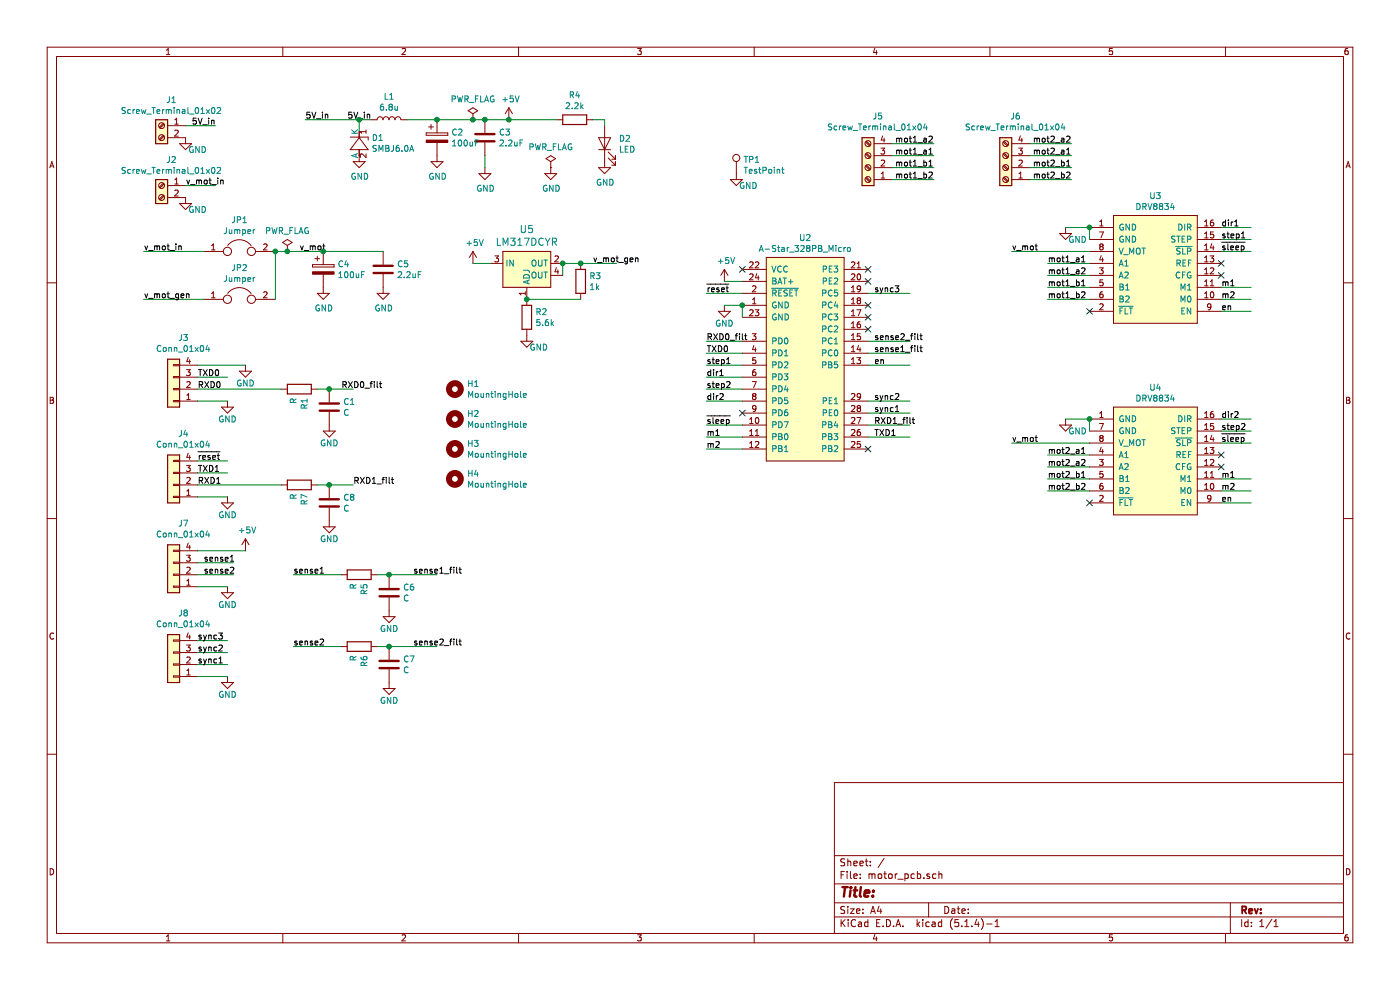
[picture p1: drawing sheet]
EESchema Schematic File Version 4
LIBS:motor_pcb-cache
EELAYER 30 0
EELAYER END
$Descr A4 11693 8268
encoding utf-8
Sheet 1 1
Title ""
Date ""
Rev ""
Comp ""
Comment1 ""
Comment2 ""
Comment3 ""
Comment4 ""
$EndDescr
$Comp
L ioda:A-Star_328PB_Micro U2
U 1 1
P 6750 3050
F 0 "U2" H 6725 4115 50  0000 C CNN
F 1 "A-Star_328PB_Micro" H 6725 4024 50  0000 C CNN
F 2 "IODA_Lib:DIP-24_600_ELL_15.24mm-spacing" H 6600 3050 50  0001 C CNN
F 3 "" H 6600 3050 50  0001 C CNN
	1    6750 3050
	1    0    0    -1  
$EndComp
$Comp
L ioda:DRV8834 U3
U 1 1
P 9650 2300
F 0 "U3" H 9650 2965 50  0000 C CNN
F 1 "DRV8834" H 9650 2874 50  0000 C CNN
F 2 "IODA_Lib:DIP-16_500_ELL_12.7mm-spacing" H 9650 2300 50  0001 C CNN
F 3 "" H 9650 2300 50  0001 C CNN
	1    9650 2300
	1    0    0    -1  
$EndComp
$Comp
L ioda:DRV8834 U4
U 1 1
P 9650 3900
F 0 "U4" H 9650 4565 50  0000 C CNN
F 1 "DRV8834" H 9650 4474 50  0000 C CNN
F 2 "IODA_Lib:DIP-16_500_ELL_12.7mm-spacing" H 9650 3900 50  0001 C CNN
F 3 "" H 9650 3900 50  0001 C CNN
	1    9650 3900
	1    0    0    -1  
$EndComp
$Comp
L power:GND #PWR018
U 1 1
P 8900 1900
F 0 "#PWR018" H 8900 1650 50  0001 C CNN
F 1 "GND" H 9000 1800 50  0000 C CNN
F 2 "" H 8900 1900 50  0001 C CNN
F 3 "" H 8900 1900 50  0001 C CNN
	1    8900 1900
	1    0    0    -1  
$EndComp
Wire Wire Line
	8900 1900 9100 1900
Wire Wire Line
	9100 1900 9100 2000
Connection ~ 9100 1900
Wire Wire Line
	9100 2100 8450 2100
$Comp
L power:GND #PWR019
U 1 1
P 8900 3500
F 0 "#PWR019" H 8900 3250 50  0001 C CNN
F 1 "GND" H 9000 3400 50  0000 C CNN
F 2 "" H 8900 3500 50  0001 C CNN
F 3 "" H 8900 3500 50  0001 C CNN
	1    8900 3500
	1    0    0    -1  
$EndComp
Wire Wire Line
	8900 3500 9100 3500
Wire Wire Line
	9100 3700 8450 3700
Wire Wire Line
	9100 3600 9100 3500
Connection ~ 9100 3500
Text Label 10200 1900 0    50   ~ 0
dir1
Text Label 10200 2000 0    50   ~ 0
step1
Text Label 10200 2100 0    50   ~ 0
~sleep
Text Label 10200 2400 0    50   ~ 0
m1
Text Label 10200 2500 0    50   ~ 0
m2
Text Label 10200 2600 0    50   ~ 0
en
Wire Wire Line
	9100 2200 8750 2200
Wire Wire Line
	9100 2300 8750 2300
Wire Wire Line
	9100 2400 8750 2400
Wire Wire Line
	9100 2500 8750 2500
Text Label 8750 2200 0    50   ~ 0
mot1_a1
Text Label 8750 2300 0    50   ~ 0
mot1_a2
Text Label 8750 2400 0    50   ~ 0
mot1_b1
Text Label 8750 2500 0    50   ~ 0
mot1_b2
Wire Wire Line
	10200 1900 10450 1900
Wire Wire Line
	10200 2000 10450 2000
Wire Wire Line
	10200 2100 10450 2100
Wire Wire Line
	10200 2400 10450 2400
Wire Wire Line
	10200 2500 10450 2500
Wire Wire Line
	10200 2600 10450 2600
Wire Wire Line
	9100 3800 8750 3800
Wire Wire Line
	9100 3900 8750 3900
Wire Wire Line
	9100 4000 8750 4000
Wire Wire Line
	9100 4100 8750 4100
Text Label 8750 3800 0    50   ~ 0
mot2_a1
Text Label 8750 3900 0    50   ~ 0
mot2_a2
Text Label 8750 4000 0    50   ~ 0
mot2_b1
Text Label 8750 4100 0    50   ~ 0
mot2_b2
Text Label 10200 3500 0    50   ~ 0
dir2
Text Label 10200 3600 0    50   ~ 0
step2
Text Label 10200 3700 0    50   ~ 0
~sleep
Text Label 10200 4000 0    50   ~ 0
m1
Text Label 10200 4100 0    50   ~ 0
m2
Text Label 10200 4200 0    50   ~ 0
en
Wire Wire Line
	10200 3500 10450 3500
Wire Wire Line
	10200 3600 10450 3600
Wire Wire Line
	10200 3700 10450 3700
Wire Wire Line
	10200 4000 10450 4000
Wire Wire Line
	10200 4100 10450 4100
Wire Wire Line
	10200 4200 10450 4200
$Comp
L Connector:Screw_Terminal_01x04 J6
U 1 1
P 8400 1400
F 0 "J6" H 8318 975 50  0000 C CNN
F 1 "Screw_Terminal_01x04" H 8318 1066 50  0000 C CNN
F 2 "Connector_PinHeader_2.54mm:PinHeader_1x04_P2.54mm_Vertical" H 8400 1400 50  0001 C CNN
F 3 "~" H 8400 1400 50  0001 C CNN
	1    8400 1400
	-1   0    0    1   
$EndComp
$Comp
L Connector:Screw_Terminal_01x04 J5
U 1 1
P 7250 1400
F 0 "J5" H 7168 975 50  0000 C CNN
F 1 "Screw_Terminal_01x04" H 7168 1066 50  0000 C CNN
F 2 "Connector_PinHeader_2.54mm:PinHeader_1x04_P2.54mm_Vertical" H 7250 1400 50  0001 C CNN
F 3 "~" H 7250 1400 50  0001 C CNN
	1    7250 1400
	-1   0    0    1   
$EndComp
Text Label 8450 2100 0    50   ~ 0
v_mot
$Comp
L power:GND #PWR02
U 1 1
P 1550 1650
F 0 "#PWR02" H 1550 1400 50  0001 C CNN
F 1 "GND" H 1650 1550 50  0000 C CNN
F 2 "" H 1550 1650 50  0001 C CNN
F 3 "" H 1550 1650 50  0001 C CNN
	1    1550 1650
	1    0    0    -1  
$EndComp
Text Label 1550 1550 0    50   ~ 0
v_mot_in
$Comp
L power:GND #PWR01
U 1 1
P 1550 1150
F 0 "#PWR01" H 1550 900 50  0001 C CNN
F 1 "GND" H 1650 1050 50  0000 C CNN
F 2 "" H 1550 1150 50  0001 C CNN
F 3 "" H 1550 1150 50  0001 C CNN
	1    1550 1150
	1    0    0    -1  
$EndComp
Wire Wire Line
	1550 1550 1800 1550
Wire Wire Line
	7450 1500 7800 1500
Wire Wire Line
	7450 1400 7800 1400
Wire Wire Line
	7450 1300 7800 1300
Wire Wire Line
	7450 1200 7800 1200
Text Label 7800 1200 2    50   ~ 0
mot1_a2
Text Label 7800 1300 2    50   ~ 0
mot1_a1
Text Label 7800 1400 2    50   ~ 0
mot1_b1
Text Label 7800 1500 2    50   ~ 0
mot1_b2
Wire Wire Line
	8600 1500 8950 1500
Wire Wire Line
	8600 1400 8950 1400
Wire Wire Line
	8600 1300 8950 1300
Wire Wire Line
	8600 1200 8950 1200
Text Label 8950 1200 2    50   ~ 0
mot2_a2
Text Label 8950 1300 2    50   ~ 0
mot2_a1
Text Label 8950 1400 2    50   ~ 0
mot2_b1
Text Label 8950 1500 2    50   ~ 0
mot2_b2
$Comp
L power:+5V #PWR012
U 1 1
P 6050 2350
F 0 "#PWR012" H 6050 2200 50  0001 C CNN
F 1 "+5V" H 6065 2523 50  0000 C CNN
F 2 "" H 6050 2350 50  0001 C CNN
F 3 "" H 6050 2350 50  0001 C CNN
	1    6050 2350
	1    0    0    -1  
$EndComp
$Comp
L power:GND #PWR013
U 1 1
P 6050 2550
F 0 "#PWR013" H 6050 2300 50  0001 C CNN
F 1 "GND" H 6050 2400 50  0000 C CNN
F 2 "" H 6050 2550 50  0001 C CNN
F 3 "" H 6050 2550 50  0001 C CNN
	1    6050 2550
	1    0    0    -1  
$EndComp
Wire Wire Line
	6200 2650 6200 2550
Wire Wire Line
	6200 2350 6050 2350
Wire Wire Line
	6200 2550 6050 2550
Connection ~ 6200 2550
Wire Wire Line
	6200 3050 5900 3050
Wire Wire Line
	6200 3150 5900 3150
Text Label 5900 3050 0    50   ~ 0
step1
Text Label 5900 3150 0    50   ~ 0
dir1
Wire Wire Line
	6200 3250 5900 3250
Wire Wire Line
	6200 3350 5900 3350
Text Label 5900 3250 0    50   ~ 0
step2
Text Label 5900 3350 0    50   ~ 0
dir2
Wire Wire Line
	6200 3550 5900 3550
Wire Wire Line
	6200 3650 5900 3650
Wire Wire Line
	6200 3750 5900 3750
Text Label 5900 3550 0    50   ~ 0
~sleep
Text Label 5900 3650 0    50   ~ 0
m1
Wire Wire Line
	6200 2850 5900 2850
Wire Wire Line
	6200 2950 5900 2950
Wire Wire Line
	7250 3650 7600 3650
Wire Wire Line
	7250 3550 7600 3550
Text Label 5900 2950 0    50   ~ 0
TXD0
Text Label 7300 3550 0    50   ~ 0
RXD1_filt
Text Label 7300 3650 0    50   ~ 0
TXD1
$Comp
L power:+5V #PWR07
U 1 1
P 3950 2200
F 0 "#PWR07" H 3950 2050 50  0001 C CNN
F 1 "+5V" H 3965 2373 50  0000 C CNN
F 2 "" H 3950 2200 50  0001 C CNN
F 3 "" H 3950 2200 50  0001 C CNN
	1    3950 2200
	1    0    0    -1  
$EndComp
Wire Wire Line
	4100 2200 3950 2200
$Comp
L Device:R R3
U 1 1
P 4850 2350
F 0 "R3" H 4920 2396 50  0000 L CNN
F 1 "1k" H 4920 2305 50  0000 L CNN
F 2 "Resistor_SMD:R_0603_1608Metric" V 4780 2350 50  0001 C CNN
F 3 "~" H 4850 2350 50  0001 C CNN
	1    4850 2350
	1    0    0    -1  
$EndComp
$Comp
L Device:R R2
U 1 1
P 4400 2650
F 0 "R2" H 4470 2696 50  0000 L CNN
F 1 "5.6k" H 4470 2605 50  0000 L CNN
F 2 "Resistor_SMD:R_0603_1608Metric" V 4330 2650 50  0001 C CNN
F 3 "~" H 4400 2650 50  0001 C CNN
	1    4400 2650
	1    0    0    -1  
$EndComp
$Comp
L power:GND #PWR09
U 1 1
P 4400 2800
F 0 "#PWR09" H 4400 2550 50  0001 C CNN
F 1 "GND" H 4500 2700 50  0000 C CNN
F 2 "" H 4400 2800 50  0001 C CNN
F 3 "" H 4400 2800 50  0001 C CNN
	1    4400 2800
	1    0    0    -1  
$EndComp
$Comp
L Device:Jumper JP1
U 1 1
P 2000 2100
F 0 "JP1" H 2000 2364 50  0000 C CNN
F 1 "Jumper" H 2000 2273 50  0000 C CNN
F 2 "Resistor_SMD:R_0805_2012Metric" H 2000 2100 50  0001 C CNN
F 3 "~" H 2000 2100 50  0001 C CNN
	1    2000 2100
	1    0    0    -1  
$EndComp
Wire Wire Line
	4850 2200 5150 2200
Text Label 4950 2200 0    50   ~ 0
v_mot_gen
Wire Wire Line
	1700 2100 1200 2100
Text Label 1200 2100 0    50   ~ 0
v_mot_in
Wire Wire Line
	1700 2500 1200 2500
Text Label 1200 2500 0    50   ~ 0
v_mot_gen
Wire Wire Line
	2300 2500 2300 2100
Wire Wire Line
	2300 2100 2400 2100
Connection ~ 2300 2100
Text Label 2500 2100 0    50   ~ 0
v_mot
$Comp
L Device:Jumper JP2
U 1 1
P 2000 2500
F 0 "JP2" H 2000 2764 50  0000 C CNN
F 1 "Jumper" H 2000 2673 50  0000 C CNN
F 2 "Resistor_SMD:R_0805_2012Metric" H 2000 2500 50  0001 C CNN
F 3 "~" H 2000 2500 50  0001 C CNN
	1    2000 2500
	1    0    0    -1  
$EndComp
$Comp
L Connector_Generic:Conn_01x04 J3
U 1 1
P 1450 3250
F 0 "J3" H 1368 2825 50  0000 C CNN
F 1 "Conn_01x04" H 1368 2916 50  0000 C CNN
F 2 "Connector_Molex:Molex_PicoBlade_53261-0471_1x04-1MP_P1.25mm_Horizontal" H 1450 3250 50  0001 C CNN
F 3 "~" H 1450 3250 50  0001 C CNN
	1    1450 3250
	-1   0    0    1   
$EndComp
Wire Wire Line
	1650 3150 1900 3150
Text Label 1650 3250 0    50   ~ 0
RXD0
Text Label 1650 3150 0    50   ~ 0
TXD0
Wire Wire Line
	1650 3350 1900 3350
$Comp
L power:GND #PWR03
U 1 1
P 1900 3350
F 0 "#PWR03" H 1900 3100 50  0001 C CNN
F 1 "GND" H 1900 3200 50  0000 C CNN
F 2 "" H 1900 3350 50  0001 C CNN
F 3 "" H 1900 3350 50  0001 C CNN
	1    1900 3350
	1    0    0    -1  
$EndComp
$Comp
L power:GND #PWR05
U 1 1
P 2050 3050
F 0 "#PWR05" H 2050 2800 50  0001 C CNN
F 1 "GND" H 2050 2900 50  0000 C CNN
F 2 "" H 2050 3050 50  0001 C CNN
F 3 "" H 2050 3050 50  0001 C CNN
	1    2050 3050
	1    0    0    -1  
$EndComp
Wire Wire Line
	1650 3050 2050 3050
$Comp
L Connector_Generic:Conn_01x04 J4
U 1 1
P 1450 4050
F 0 "J4" H 1368 3625 50  0000 C CNN
F 1 "Conn_01x04" H 1368 3716 50  0000 C CNN
F 2 "Connector_Molex:Molex_PicoBlade_53261-0471_1x04-1MP_P1.25mm_Horizontal" H 1450 4050 50  0001 C CNN
F 3 "~" H 1450 4050 50  0001 C CNN
	1    1450 4050
	-1   0    0    1   
$EndComp
Wire Wire Line
	1650 3950 1900 3950
Text Label 1650 4050 0    50   ~ 0
RXD1
Text Label 1650 3950 0    50   ~ 0
TXD1
Wire Wire Line
	1650 4150 1900 4150
$Comp
L power:GND #PWR04
U 1 1
P 1900 4150
F 0 "#PWR04" H 1900 3900 50  0001 C CNN
F 1 "GND" H 1900 4000 50  0000 C CNN
F 2 "" H 1900 4150 50  0001 C CNN
F 3 "" H 1900 4150 50  0001 C CNN
	1    1900 4150
	1    0    0    -1  
$EndComp
$Comp
L Connector:TestPoint TP1
U 1 1
P 6150 1450
F 0 "TP1" H 6208 1568 50  0000 L CNN
F 1 "TestPoint" H 6208 1477 50  0000 L CNN
F 2 "Connector_PinHeader_1.27mm:PinHeader_1x01_P1.27mm_Vertical" H 6350 1450 50  0001 C CNN
F 3 "~" H 6350 1450 50  0001 C CNN
	1    6150 1450
	1    0    0    -1  
$EndComp
$Comp
L power:GND #PWR014
U 1 1
P 6150 1450
F 0 "#PWR014" H 6150 1200 50  0001 C CNN
F 1 "GND" H 6250 1350 50  0000 C CNN
F 2 "" H 6150 1450 50  0001 C CNN
F 3 "" H 6150 1450 50  0001 C CNN
	1    6150 1450
	1    0    0    -1  
$EndComp
$Comp
L Mechanical:MountingHole H1
U 1 1
P 3800 3250
F 0 "H1" H 3900 3296 50  0000 L CNN
F 1 "MountingHole" H 3900 3205 50  0000 L CNN
F 2 "MountingHole:MountingHole_3.2mm_M3" H 3800 3250 50  0001 C CNN
F 3 "~" H 3800 3250 50  0001 C CNN
	1    3800 3250
	1    0    0    -1  
$EndComp
$Comp
L Mechanical:MountingHole H2
U 1 1
P 3800 3500
F 0 "H2" H 3900 3546 50  0000 L CNN
F 1 "MountingHole" H 3900 3455 50  0000 L CNN
F 2 "MountingHole:MountingHole_3.2mm_M3" H 3800 3500 50  0001 C CNN
F 3 "~" H 3800 3500 50  0001 C CNN
	1    3800 3500
	1    0    0    -1  
$EndComp
$Comp
L Mechanical:MountingHole H3
U 1 1
P 3800 3750
F 0 "H3" H 3900 3796 50  0000 L CNN
F 1 "MountingHole" H 3900 3705 50  0000 L CNN
F 2 "MountingHole:MountingHole_3.2mm_M3" H 3800 3750 50  0001 C CNN
F 3 "~" H 3800 3750 50  0001 C CNN
	1    3800 3750
	1    0    0    -1  
$EndComp
$Comp
L Mechanical:MountingHole H4
U 1 1
P 3800 4000
F 0 "H4" H 3900 4046 50  0000 L CNN
F 1 "MountingHole" H 3900 3955 50  0000 L CNN
F 2 "MountingHole:MountingHole_3.2mm_M3" H 3800 4000 50  0001 C CNN
F 3 "~" H 3800 4000 50  0001 C CNN
	1    3800 4000
	1    0    0    -1  
$EndComp
$Comp
L Device:R R1
U 1 1
P 2500 3250
F 0 "R1" H 2570 3296 50  0000 L CNN
F 1 "R" H 2570 3205 50  0000 L CNN
F 2 "Resistor_SMD:R_0603_1608Metric" V 2430 3250 50  0001 C CNN
F 3 "~" H 2500 3250 50  0001 C CNN
	1    2500 3250
	0    1    1    0   
$EndComp
$Comp
L Device:C C1
U 1 1
P 2750 3400
F 0 "C1" H 2865 3446 50  0000 L CNN
F 1 "C" H 2865 3355 50  0000 L CNN
F 2 "Capacitor_SMD:C_0603_1608Metric" H 2788 3250 50  0001 C CNN
F 3 "~" H 2750 3400 50  0001 C CNN
	1    2750 3400
	1    0    0    -1  
$EndComp
Wire Wire Line
	1650 3250 2350 3250
Wire Wire Line
	2650 3250 2750 3250
Connection ~ 2750 3250
Wire Wire Line
	2750 3250 2950 3250
Text Label 2850 3250 0    50   ~ 0
RXD0_filt
Text Label 5900 2850 0    50   ~ 0
RXD0_filt
$Comp
L power:GND #PWR08
U 1 1
P 2750 3550
F 0 "#PWR08" H 2750 3300 50  0001 C CNN
F 1 "GND" H 2750 3400 50  0000 C CNN
F 2 "" H 2750 3550 50  0001 C CNN
F 3 "" H 2750 3550 50  0001 C CNN
	1    2750 3550
	1    0    0    -1  
$EndComp
$Comp
L Device:L L1
U 1 1
P 3250 1000
F 0 "L1" V 3440 1000 50  0000 C CNN
F 1 "6.8u" V 3349 1000 50  0000 C CNN
F 2 "IODA_Lib:INDP7373X46N" H 3250 1000 50  0001 C CNN
F 3 "~" H 3250 1000 50  0001 C CNN
F 4 "811-1180-1-ND" H 3250 1000 50  0001 C CNN "Digi-Key_PN"
	1    3250 1000
	0    -1   -1   0   
$EndComp
$Comp
L Device:CP C2
U 1 1
P 3650 1150
F 0 "C2" H 3768 1196 50  0000 L CNN
F 1 "100uF" H 3768 1105 50  0000 L CNN
F 2 "IODA_Lib:CAPAE660X800N" H 3688 1000 50  0001 C CNN
F 3 "~" H 3650 1150 50  0001 C CNN
F 4 "PCE5024CT-ND" H 3650 1150 50  0001 C CNN "Digi-Key_PN"
	1    3650 1150
	1    0    0    -1  
$EndComp
Wire Wire Line
	3400 1000 3650 1000
Wire Wire Line
	3650 1000 3950 1000
Connection ~ 3650 1000
$Comp
L power:GND #PWR011
U 1 1
P 3650 1300
F 0 "#PWR011" H 3650 1050 50  0001 C CNN
F 1 "GND" H 3655 1127 50  0000 C CNN
F 2 "" H 3650 1300 50  0001 C CNN
F 3 "" H 3650 1300 50  0001 C CNN
	1    3650 1300
	1    0    0    -1  
$EndComp
$Comp
L Device:C C3
U 1 1
P 4050 1150
F 0 "C3" H 4165 1196 50  0000 L CNN
F 1 "2.2uF" H 4165 1105 50  0000 L CNN
F 2 "Capacitor_SMD:C_0603_1608Metric" H 4088 1000 50  0001 C CNN
F 3 "~" H 4050 1150 50  0001 C CNN
F 4 "490-12740-1-ND" H 4050 1150 50  0001 C CNN "Digi-Key_PN"
	1    4050 1150
	1    0    0    -1  
$EndComp
Connection ~ 4050 1000
Wire Wire Line
	4050 1000 4250 1000
$Comp
L power:GND #PWR015
U 1 1
P 4050 1400
F 0 "#PWR015" H 4050 1150 50  0001 C CNN
F 1 "GND" H 4055 1227 50  0000 C CNN
F 2 "" H 4050 1400 50  0001 C CNN
F 3 "" H 4050 1400 50  0001 C CNN
	1    4050 1400
	1    0    0    -1  
$EndComp
Text Label 2900 1000 0    50   ~ 0
5V_in
$Comp
L power:+5V #PWR016
U 1 1
P 4250 1000
F 0 "#PWR016" H 4250 850 50  0001 C CNN
F 1 "+5V" H 4265 1173 50  0000 C CNN
F 2 "" H 4250 1000 50  0001 C CNN
F 3 "" H 4250 1000 50  0001 C CNN
	1    4250 1000
	1    0    0    -1  
$EndComp
$Comp
L power:PWR_FLAG #FLG01
U 1 1
P 3950 1000
F 0 "#FLG01" H 3950 1075 50  0001 C CNN
F 1 "PWR_FLAG" H 3950 1173 50  0000 C CNN
F 2 "" H 3950 1000 50  0001 C CNN
F 3 "~" H 3950 1000 50  0001 C CNN
	1    3950 1000
	1    0    0    -1  
$EndComp
Connection ~ 3950 1000
Wire Wire Line
	3950 1000 4050 1000
$Comp
L Device:LED D2
U 1 1
P 5050 1200
F 0 "D2" V 5089 1083 50  0000 R CNN
F 1 "LED" V 4998 1083 50  0000 R CNN
F 2 "LEDs:LED_0805" H 5050 1200 50  0001 C CNN
F 3 "~" H 5050 1200 50  0001 C CNN
F 4 "160-1423-1-ND" H 5050 1200 50  0001 C CNN "Digi-Key_PN"
	1    5050 1200
	0    -1   -1   0   
$EndComp
$Comp
L Device:R R4
U 1 1
P 4800 1000
F 0 "R4" V 4593 1000 50  0000 C CNN
F 1 "2.2k" V 4684 1000 50  0000 C CNN
F 2 "Resistor_SMD:R_0603_1608Metric" V 4730 1000 50  0001 C CNN
F 3 "~" H 4800 1000 50  0001 C CNN
F 4 "RMCF0603FT2K20CT-ND" H 4800 1000 50  0001 C CNN "Digi-Key_PN"
	1    4800 1000
	0    1    1    0   
$EndComp
Wire Wire Line
	4650 1000 4250 1000
Connection ~ 4250 1000
Wire Wire Line
	4950 1000 5050 1000
Wire Wire Line
	5050 1000 5050 1050
$Comp
L power:GND #PWR017
U 1 1
P 5050 1350
F 0 "#PWR017" H 5050 1100 50  0001 C CNN
F 1 "GND" H 5055 1177 50  0000 C CNN
F 2 "" H 5050 1350 50  0001 C CNN
F 3 "" H 5050 1350 50  0001 C CNN
	1    5050 1350
	1    0    0    -1  
$EndComp
Wire Wire Line
	3100 1000 3000 1000
$Comp
L OLIMEX_Diodes:SMBJ6.0A D1
U 1 1
P 3000 1200
F 0 "D1" V 3046 1097 50  0000 R CNN
F 1 "SMBJ6.0A" V 2955 1097 50  0000 R CNN
F 2 "OLIMEX_Diodes-FP:DO214AA_1(K)-2(A)" H 3030 1350 20  0001 C CNN
F 3 "" H 3000 1200 60  0000 C CNN
F 4 "SMBJ6.0ABCT-ND" H 3000 1200 50  0001 C CNN "Digi-Key_PN"
	1    3000 1200
	0    -1   -1   0   
$EndComp
$Comp
L power:GND #PWR010
U 1 1
P 3000 1300
F 0 "#PWR010" H 3000 1050 50  0001 C CNN
F 1 "GND" H 3005 1127 50  0000 C CNN
F 2 "" H 3000 1300 50  0001 C CNN
F 3 "" H 3000 1300 50  0001 C CNN
	1    3000 1300
	1    0    0    -1  
$EndComp
Wire Wire Line
	3000 1100 3000 1000
Connection ~ 3000 1000
Wire Wire Line
	3000 1000 2550 1000
Wire Wire Line
	4050 1300 4050 1400
Wire Wire Line
	1550 1050 1800 1050
Text Label 1600 1050 0    50   ~ 0
5V_in
Text Label 2550 1000 0    50   ~ 0
5V_in
$Comp
L Connector:Screw_Terminal_01x02 J?
U 1 1
P 1350 1050
AR Path="/5DD92163/5DDBB86F" Ref="J?"  Part="1" 
AR Path="/5DDBB86F" Ref="J1"  Part="1" 
F 0 "J1" H 1268 1267 50  0000 C CNN
F 1 "Screw_Terminal_01x02" H 1268 1176 50  0000 C CNN
F 2 "IODA_Lib:ScrewTerminal_1x02_P2.54mm_Vertical" H 1350 1050 50  0001 C CNN
F 3 "~" H 1350 1050 50  0001 C CNN
F 4 "A98333-ND" H 1350 1050 50  0001 C CNN "Digi-Key_PN"
	1    1350 1050
	-1   0    0    -1  
$EndComp
$Comp
L Connector:Screw_Terminal_01x02 J?
U 1 1
P 1350 1550
AR Path="/5DD92163/5DDBF3AD" Ref="J?"  Part="1" 
AR Path="/5DDBF3AD" Ref="J2"  Part="1" 
F 0 "J2" H 1268 1767 50  0000 C CNN
F 1 "Screw_Terminal_01x02" H 1268 1676 50  0000 C CNN
F 2 "IODA_Lib:ScrewTerminal_1x02_P2.54mm_Vertical" H 1350 1550 50  0001 C CNN
F 3 "~" H 1350 1550 50  0001 C CNN
F 4 "A98333-ND" H 1350 1550 50  0001 C CNN "Digi-Key_PN"
	1    1350 1550
	-1   0    0    -1  
$EndComp
$Comp
L dk_PMIC-Voltage-Regulators-Linear:LM317DCYR U5
U 1 1
P 4400 2200
F 0 "U5" H 4400 2487 60  0000 C CNN
F 1 "LM317DCYR" H 4400 2381 60  0000 C CNN
F 2 "digikey-footprints:SOT-223-4" H 4600 2400 60  0001 L CNN
F 3 "http://www.ti.com/general/docs/suppproductinfo.tsp?distId=10&gotoUrl=http%3A%2F%2Fwww.ti.com%2Flit%2Fgpn%2Flm317" H 4600 2500 60  0001 L CNN
F 4 "296-12602-1-ND" H 4600 2600 60  0001 L CNN "Digi-Key_PN"
F 5 "LM317DCYR" H 4600 2700 60  0001 L CNN "MPN"
F 6 "Integrated Circuits (ICs)" H 4600 2800 60  0001 L CNN "Category"
F 7 "PMIC - Voltage Regulators - Linear" H 4600 2900 60  0001 L CNN "Family"
F 8 "http://www.ti.com/general/docs/suppproductinfo.tsp?distId=10&gotoUrl=http%3A%2F%2Fwww.ti.com%2Flit%2Fgpn%2Flm317" H 4600 3000 60  0001 L CNN "DK_Datasheet_Link"
F 9 "/product-detail/en/texas-instruments/LM317DCYR/296-12602-1-ND/443738" H 4600 3100 60  0001 L CNN "DK_Detail_Page"
F 10 "IC REG LIN POS ADJ 1.5A SOT223-4" H 4600 3200 60  0001 L CNN "Description"
F 11 "Texas Instruments" H 4600 3300 60  0001 L CNN "Manufacturer"
F 12 "Active" H 4600 3400 60  0001 L CNN "Status"
	1    4400 2200
	1    0    0    -1  
$EndComp
Connection ~ 4400 2500
Wire Wire Line
	4700 2200 4850 2200
Wire Wire Line
	4700 2300 4700 2200
Wire Wire Line
	4400 2500 4850 2500
Connection ~ 4700 2200
$Comp
L Device:CP C4
U 1 1
P 2700 2250
F 0 "C4" H 2818 2296 50  0000 L CNN
F 1 "100uF" H 2818 2205 50  0000 L CNN
F 2 "IODA_Lib:CAPAE660X800N" H 2738 2100 50  0001 C CNN
F 3 "~" H 2700 2250 50  0001 C CNN
F 4 "PCE5024CT-ND" H 2700 2250 50  0001 C CNN "Digi-Key_PN"
	1    2700 2250
	1    0    0    -1  
$EndComp
$Comp
L power:GND #PWR0101
U 1 1
P 2700 2400
F 0 "#PWR0101" H 2700 2150 50  0001 C CNN
F 1 "GND" H 2705 2227 50  0000 C CNN
F 2 "" H 2700 2400 50  0001 C CNN
F 3 "" H 2700 2400 50  0001 C CNN
	1    2700 2400
	1    0    0    -1  
$EndComp
$Comp
L Device:C C5
U 1 1
P 3200 2250
F 0 "C5" H 3315 2296 50  0000 L CNN
F 1 "2.2uF" H 3315 2205 50  0000 L CNN
F 2 "Capacitor_SMD:C_0603_1608Metric" H 3238 2100 50  0001 C CNN
F 3 "~" H 3200 2250 50  0001 C CNN
F 4 "490-12740-1-ND" H 3200 2250 50  0001 C CNN "Digi-Key_PN"
	1    3200 2250
	1    0    0    -1  
$EndComp
$Comp
L power:GND #PWR0102
U 1 1
P 3200 2400
F 0 "#PWR0102" H 3200 2150 50  0001 C CNN
F 1 "GND" H 3205 2227 50  0000 C CNN
F 2 "" H 3200 2400 50  0001 C CNN
F 3 "" H 3200 2400 50  0001 C CNN
	1    3200 2400
	1    0    0    -1  
$EndComp
$Comp
L Connector_Generic:Conn_01x04 J7
U 1 1
P 1450 4800
F 0 "J7" H 1368 4375 50  0000 C CNN
F 1 "Conn_01x04" H 1368 4466 50  0000 C CNN
F 2 "Connector_Molex:Molex_PicoBlade_53261-0471_1x04-1MP_P1.25mm_Horizontal" H 1450 4800 50  0001 C CNN
F 3 "~" H 1450 4800 50  0001 C CNN
	1    1450 4800
	-1   0    0    1   
$EndComp
Wire Wire Line
	1650 4900 1900 4900
$Comp
L power:GND #PWR0103
U 1 1
P 1900 4900
F 0 "#PWR0103" H 1900 4650 50  0001 C CNN
F 1 "GND" H 1900 4750 50  0000 C CNN
F 2 "" H 1900 4900 50  0001 C CNN
F 3 "" H 1900 4900 50  0001 C CNN
	1    1900 4900
	1    0    0    -1  
$EndComp
Wire Wire Line
	1650 4600 2050 4600
Wire Wire Line
	1650 4700 1950 4700
Wire Wire Line
	1650 4800 1950 4800
Text Label 1700 4700 0    50   ~ 0
sense1
Text Label 1700 4800 0    50   ~ 0
sense2
$Comp
L Connector_Generic:Conn_01x04 J8
U 1 1
P 1450 5550
F 0 "J8" H 1368 5125 50  0000 C CNN
F 1 "Conn_01x04" H 1368 5216 50  0000 C CNN
F 2 "Connector_Molex:Molex_PicoBlade_53261-0471_1x04-1MP_P1.25mm_Horizontal" H 1450 5550 50  0001 C CNN
F 3 "~" H 1450 5550 50  0001 C CNN
	1    1450 5550
	-1   0    0    1   
$EndComp
Wire Wire Line
	1650 5450 1900 5450
Text Label 1650 5550 0    50   ~ 0
sync1
Text Label 1650 5450 0    50   ~ 0
sync2
Wire Wire Line
	1650 5550 1900 5550
Wire Wire Line
	1650 5650 1900 5650
$Comp
L power:GND #PWR0105
U 1 1
P 1900 5650
F 0 "#PWR0105" H 1900 5400 50  0001 C CNN
F 1 "GND" H 1900 5500 50  0000 C CNN
F 2 "" H 1900 5650 50  0001 C CNN
F 3 "" H 1900 5650 50  0001 C CNN
	1    1900 5650
	1    0    0    -1  
$EndComp
$Comp
L Device:R R5
U 1 1
P 3000 4800
F 0 "R5" H 3070 4846 50  0000 L CNN
F 1 "R" H 3070 4755 50  0000 L CNN
F 2 "Resistor_SMD:R_0603_1608Metric" V 2930 4800 50  0001 C CNN
F 3 "~" H 3000 4800 50  0001 C CNN
	1    3000 4800
	0    1    1    0   
$EndComp
$Comp
L Device:C C6
U 1 1
P 3250 4950
F 0 "C6" H 3365 4996 50  0000 L CNN
F 1 "C" H 3365 4905 50  0000 L CNN
F 2 "Capacitor_SMD:C_0603_1608Metric" H 3288 4800 50  0001 C CNN
F 3 "~" H 3250 4950 50  0001 C CNN
	1    3250 4950
	1    0    0    -1  
$EndComp
Wire Wire Line
	3150 4800 3250 4800
Connection ~ 3250 4800
$Comp
L power:GND #PWR0107
U 1 1
P 3250 5100
F 0 "#PWR0107" H 3250 4850 50  0001 C CNN
F 1 "GND" H 3250 4950 50  0000 C CNN
F 2 "" H 3250 5100 50  0001 C CNN
F 3 "" H 3250 5100 50  0001 C CNN
	1    3250 5100
	1    0    0    -1  
$EndComp
Wire Wire Line
	2850 4800 2450 4800
Text Label 2450 4800 0    50   ~ 0
sense1
Text Label 3450 4800 0    50   ~ 0
sense1_filt
Wire Wire Line
	3250 4800 3650 4800
$Comp
L Device:R R6
U 1 1
P 3000 5400
F 0 "R6" H 3070 5446 50  0000 L CNN
F 1 "R" H 3070 5355 50  0000 L CNN
F 2 "Resistor_SMD:R_0603_1608Metric" V 2930 5400 50  0001 C CNN
F 3 "~" H 3000 5400 50  0001 C CNN
	1    3000 5400
	0    1    1    0   
$EndComp
$Comp
L Device:C C7
U 1 1
P 3250 5550
F 0 "C7" H 3365 5596 50  0000 L CNN
F 1 "C" H 3365 5505 50  0000 L CNN
F 2 "Capacitor_SMD:C_0603_1608Metric" H 3288 5400 50  0001 C CNN
F 3 "~" H 3250 5550 50  0001 C CNN
	1    3250 5550
	1    0    0    -1  
$EndComp
Wire Wire Line
	3150 5400 3250 5400
Connection ~ 3250 5400
$Comp
L power:GND #PWR0108
U 1 1
P 3250 5700
F 0 "#PWR0108" H 3250 5450 50  0001 C CNN
F 1 "GND" H 3250 5550 50  0000 C CNN
F 2 "" H 3250 5700 50  0001 C CNN
F 3 "" H 3250 5700 50  0001 C CNN
	1    3250 5700
	1    0    0    -1  
$EndComp
Wire Wire Line
	2850 5400 2450 5400
Text Label 2450 5400 0    50   ~ 0
sense2
Text Label 3450 5400 0    50   ~ 0
sense2_filt
Wire Wire Line
	3250 5400 3650 5400
Wire Wire Line
	7250 2850 7600 2850
Wire Wire Line
	7250 2950 7600 2950
Text Label 7300 2950 0    50   ~ 0
sense1_filt
Text Label 7300 2850 0    50   ~ 0
sense2_filt
Wire Wire Line
	7250 3450 7600 3450
Wire Wire Line
	7250 3350 7600 3350
Text Label 7300 3450 0    50   ~ 0
sync1
Text Label 7300 3350 0    50   ~ 0
sync2
Wire Wire Line
	1650 3850 1900 3850
Wire Wire Line
	6200 2450 5900 2450
Text Label 5900 2450 0    50   ~ 0
~reset
Text Label 1650 3850 0    50   ~ 0
~reset
Wire Wire Line
	1650 5350 1900 5350
Text Label 1650 5350 0    50   ~ 0
sync3
Wire Wire Line
	7250 2450 7600 2450
Text Label 7300 2450 0    50   ~ 0
sync3
$Comp
L Device:R R7
U 1 1
P 2500 4050
F 0 "R7" H 2570 4096 50  0000 L CNN
F 1 "R" H 2570 4005 50  0000 L CNN
F 2 "Resistor_SMD:R_0603_1608Metric" V 2430 4050 50  0001 C CNN
F 3 "~" H 2500 4050 50  0001 C CNN
	1    2500 4050
	0    1    1    0   
$EndComp
$Comp
L Device:C C8
U 1 1
P 2750 4200
F 0 "C8" H 2865 4246 50  0000 L CNN
F 1 "C" H 2865 4155 50  0000 L CNN
F 2 "Capacitor_SMD:C_0603_1608Metric" H 2788 4050 50  0001 C CNN
F 3 "~" H 2750 4200 50  0001 C CNN
	1    2750 4200
	1    0    0    -1  
$EndComp
Wire Wire Line
	2650 4050 2750 4050
Connection ~ 2750 4050
Wire Wire Line
	2750 4050 2950 4050
$Comp
L power:GND #PWR0106
U 1 1
P 2750 4350
F 0 "#PWR0106" H 2750 4100 50  0001 C CNN
F 1 "GND" H 2750 4200 50  0000 C CNN
F 2 "" H 2750 4350 50  0001 C CNN
F 3 "" H 2750 4350 50  0001 C CNN
	1    2750 4350
	1    0    0    -1  
$EndComp
Text Label 2950 4050 0    50   ~ 0
RXD1_filt
Wire Wire Line
	1650 4050 2350 4050
Text Label 5900 3750 0    50   ~ 0
m2
NoConn ~ 7250 3750
NoConn ~ 7250 2750
NoConn ~ 7250 2650
NoConn ~ 7250 2550
NoConn ~ 7250 2350
NoConn ~ 7250 2250
NoConn ~ 9100 2600
NoConn ~ 10200 2200
NoConn ~ 10200 2300
NoConn ~ 10200 3800
NoConn ~ 10200 3900
NoConn ~ 9100 4200
Text Label 8450 3700 0    50   ~ 0
v_mot
$Comp
L power:GND #PWR0109
U 1 1
P 4600 1400
F 0 "#PWR0109" H 4600 1150 50  0001 C CNN
F 1 "GND" H 4605 1227 50  0000 C CNN
F 2 "" H 4600 1400 50  0001 C CNN
F 3 "" H 4600 1400 50  0001 C CNN
	1    4600 1400
	1    0    0    -1  
$EndComp
$Comp
L power:PWR_FLAG #FLG0101
U 1 1
P 4600 1400
F 0 "#FLG0101" H 4600 1475 50  0001 C CNN
F 1 "PWR_FLAG" H 4600 1573 50  0000 C CNN
F 2 "" H 4600 1400 50  0001 C CNN
F 3 "~" H 4600 1400 50  0001 C CNN
	1    4600 1400
	1    0    0    -1  
$EndComp
NoConn ~ 6200 2250
NoConn ~ 6200 3450
$Comp
L power:PWR_FLAG #FLG0102
U 1 1
P 2400 2100
F 0 "#FLG0102" H 2400 2175 50  0001 C CNN
F 1 "PWR_FLAG" H 2400 2273 50  0000 C CNN
F 2 "" H 2400 2100 50  0001 C CNN
F 3 "~" H 2400 2100 50  0001 C CNN
	1    2400 2100
	1    0    0    -1  
$EndComp
Connection ~ 2400 2100
Wire Wire Line
	2400 2100 2700 2100
Wire Wire Line
	7250 3050 7600 3050
Text Label 7300 3050 0    50   ~ 0
en
Connection ~ 4850 2200
Connection ~ 2700 2100
Wire Wire Line
	2750 2100 2700 2100
Wire Wire Line
	2700 2100 3200 2100
$Comp
L power:+5V #PWR?
U 1 1
P 2050 4600
F 0 "#PWR?" H 2050 4450 50  0001 C CNN
F 1 "+5V" H 2065 4773 50  0000 C CNN
F 2 "" H 2050 4600 50  0001 C CNN
F 3 "" H 2050 4600 50  0001 C CNN
	1    2050 4600
	1    0    0    -1  
$EndComp
$EndSCHEMATC
